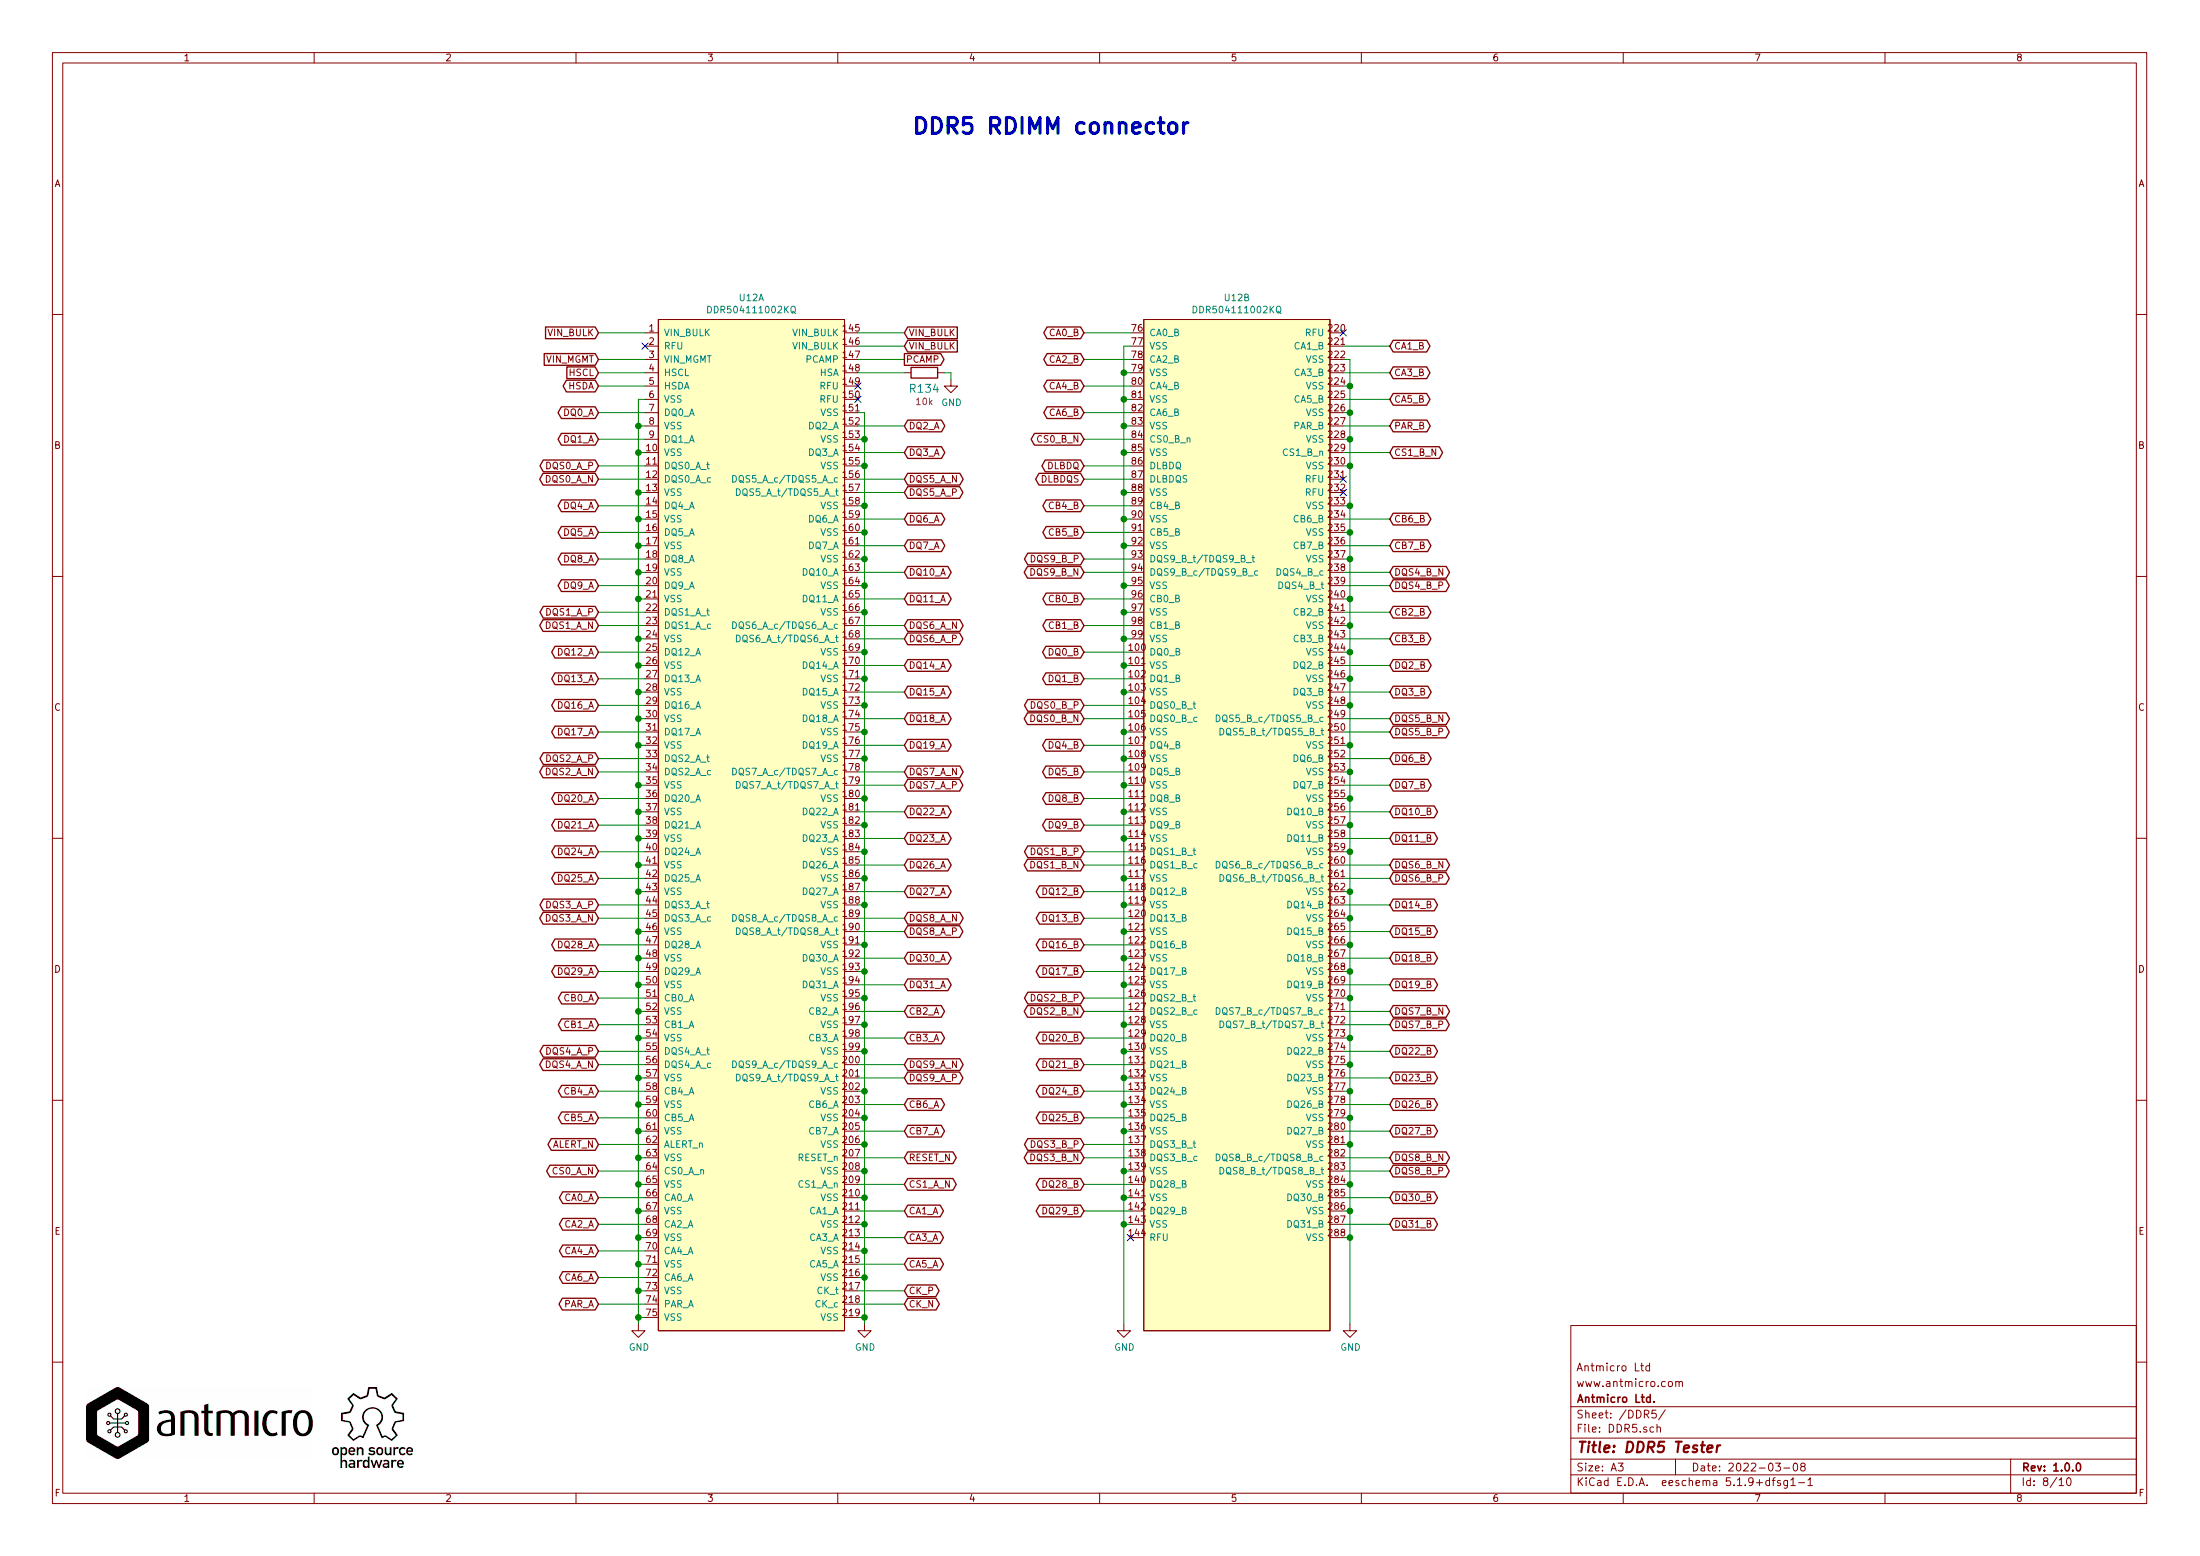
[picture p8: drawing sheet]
EESchema Schematic File Version 4
EELAYER 30 0
EELAYER END
$Descr A3 16535 11693
encoding utf-8
Sheet 8 10
Title "DDR5 Tester"
Date "2022-03-08"
Rev "1.0.0"
Comp "Antmicro Ltd."
Comment1 "www.antmicro.com"
Comment2 "Antmicro Ltd"
Comment3 ""
Comment4 ""
$EndDescr
Text Notes 6850 1025 0    118  ~ 24
DDR5 RDIMM connector
$Comp
L ddr5-testboard:DDR504111002KQ U12
U 1 1
P 5650 6300
F 0 "U12" H 5650 10365 50  0000 C CNN
F 1 "DDR504111002KQ" H 5650 10274 50  0000 C CNN
F 2 "ddr5-testboard-footprints:DDR504111002KQ" H 4975 13000 50  0001 C CNN
F 3 "https://www.amphenol-icc.com/ddr5-smt-ddr504111002kq.html" H 4975 13000 50  0001 C CNN
F 4 "Amphenol FCI" H 6250 14190 50  0001 C CNN "Manufaturer"
F 5 "DDR504111002KQ" H 6250 14099 50  0001 C CNN "MPN"
	1    5650 6300
	1    0    0    -1  
$EndComp
Wire Wire Line
	6450 3100 6500 3100
Wire Wire Line
	6500 3100 6500 3300
$Comp
L ddr5-testboard:GND #PWR?
U 1 1
P 6500 9950
AR Path="/5F96C515/623D1D7C" Ref="#PWR?"  Part="1" 
AR Path="/6001D167/623D1D7C" Ref="#PWR?"  Part="1" 
AR Path="/5FEA2994/623D1D7C" Ref="#PWR?"  Part="1" 
AR Path="/61827943/623D1D7C" Ref="#PWR0194"  Part="1" 
F 0 "#PWR0194" H 6500 9700 50  0001 C CNN
F 1 "GND" H 6505 9777 50  0000 C CNN
F 2 "" H 6500 9950 50  0001 C CNN
F 3 "" H 6500 9950 50  0001 C CNN
	1    6500 9950
	1    0    0    -1  
$EndComp
Wire Wire Line
	6450 9900 6500 9900
Connection ~ 6500 9900
Wire Wire Line
	6500 9900 6500 9950
Wire Wire Line
	6450 9600 6500 9600
Connection ~ 6500 9600
Wire Wire Line
	6500 9600 6500 9900
Wire Wire Line
	6450 9400 6500 9400
Wire Wire Line
	6450 9200 6500 9200
Connection ~ 6500 9400
Wire Wire Line
	6500 9400 6500 9600
Connection ~ 6500 9200
Wire Wire Line
	6500 9200 6500 9400
Wire Wire Line
	6450 9000 6500 9000
Wire Wire Line
	6450 8800 6500 8800
Wire Wire Line
	6450 8600 6500 8600
Wire Wire Line
	6450 8400 6500 8400
Wire Wire Line
	6450 7900 6500 7900
Wire Wire Line
	6450 7700 6500 7700
Wire Wire Line
	6450 8200 6500 8200
Wire Wire Line
	6450 7500 6500 7500
Wire Wire Line
	6450 7300 6500 7300
Wire Wire Line
	6450 7100 6500 7100
Wire Wire Line
	6450 6800 6500 6800
Wire Wire Line
	6450 6600 6500 6600
Wire Wire Line
	6450 6400 6500 6400
Wire Wire Line
	6450 6200 6500 6200
Wire Wire Line
	6450 6000 6500 6000
Wire Wire Line
	6450 5700 6500 5700
Wire Wire Line
	6450 5500 6500 5500
Wire Wire Line
	6450 5300 6500 5300
Wire Wire Line
	6450 5100 6500 5100
Wire Wire Line
	6450 4900 6500 4900
Wire Wire Line
	6450 4600 6500 4600
Wire Wire Line
	6450 4400 6500 4400
Wire Wire Line
	6450 4200 6500 4200
Wire Wire Line
	6450 4000 6500 4000
Wire Wire Line
	6450 3800 6500 3800
Wire Wire Line
	6450 3500 6500 3500
Wire Wire Line
	6450 3300 6500 3300
Connection ~ 6500 3300
Wire Wire Line
	6500 3300 6500 3500
Connection ~ 6500 3500
Wire Wire Line
	6500 3500 6500 3800
Connection ~ 6500 3800
Wire Wire Line
	6500 3800 6500 4000
Connection ~ 6500 4000
Wire Wire Line
	6500 4000 6500 4200
Connection ~ 6500 4200
Wire Wire Line
	6500 4200 6500 4400
Connection ~ 6500 4400
Wire Wire Line
	6500 4400 6500 4600
Connection ~ 6500 4600
Wire Wire Line
	6500 4600 6500 4900
Connection ~ 6500 4900
Wire Wire Line
	6500 4900 6500 5100
Connection ~ 6500 5100
Wire Wire Line
	6500 5100 6500 5300
Connection ~ 6500 5300
Wire Wire Line
	6500 5300 6500 5500
Connection ~ 6500 5500
Wire Wire Line
	6500 5500 6500 5700
Connection ~ 6500 5700
Wire Wire Line
	6500 5700 6500 6000
Connection ~ 6500 6000
Wire Wire Line
	6500 6000 6500 6200
Connection ~ 6500 6200
Wire Wire Line
	6500 6200 6500 6400
Connection ~ 6500 6400
Wire Wire Line
	6500 6400 6500 6600
Connection ~ 6500 6600
Wire Wire Line
	6500 6600 6500 6800
Connection ~ 6500 6800
Wire Wire Line
	6500 6800 6500 7100
Connection ~ 6500 7100
Wire Wire Line
	6500 7100 6500 7300
Connection ~ 6500 7300
Wire Wire Line
	6500 7300 6500 7500
Connection ~ 6500 7500
Wire Wire Line
	6500 7500 6500 7700
Connection ~ 6500 7700
Wire Wire Line
	6500 7700 6500 7900
Connection ~ 6500 7900
Wire Wire Line
	6500 7900 6500 8200
Connection ~ 6500 8200
Wire Wire Line
	6500 8200 6500 8400
Connection ~ 6500 8400
Wire Wire Line
	6500 8400 6500 8600
Connection ~ 6500 8600
Wire Wire Line
	6500 8600 6500 8800
Connection ~ 6500 8800
Wire Wire Line
	6500 8800 6500 9000
Connection ~ 6500 9000
Wire Wire Line
	6500 9000 6500 9200
Wire Wire Line
	4800 3400 4850 3400
Wire Wire Line
	4800 3200 4850 3200
Wire Wire Line
	4800 3000 4850 3000
Wire Wire Line
	4800 4500 4850 4500
Wire Wire Line
	4800 4300 4850 4300
Wire Wire Line
	4800 4100 4850 4100
Wire Wire Line
	4800 3900 4850 3900
Wire Wire Line
	4800 3700 4850 3700
Wire Wire Line
	4800 5600 4850 5600
Wire Wire Line
	4800 5400 4850 5400
Wire Wire Line
	4800 5200 4850 5200
Wire Wire Line
	4800 5000 4850 5000
Wire Wire Line
	4800 4800 4850 4800
Wire Wire Line
	4800 6700 4850 6700
Wire Wire Line
	4800 6500 4850 6500
Wire Wire Line
	4800 6300 4850 6300
Wire Wire Line
	4800 6100 4850 6100
Wire Wire Line
	4800 5900 4850 5900
Wire Wire Line
	4800 7800 4850 7800
Wire Wire Line
	4800 7600 4850 7600
Wire Wire Line
	4800 7400 4850 7400
Wire Wire Line
	4800 7200 4850 7200
Wire Wire Line
	4800 7000 4850 7000
Wire Wire Line
	4800 8900 4850 8900
Wire Wire Line
	4800 8700 4850 8700
Wire Wire Line
	4800 8500 4850 8500
Wire Wire Line
	4800 8300 4850 8300
Wire Wire Line
	4800 8100 4850 8100
Wire Wire Line
	4800 9900 4850 9900
Wire Wire Line
	4800 9700 4850 9700
Wire Wire Line
	4800 9500 4850 9500
Wire Wire Line
	4800 9300 4850 9300
Wire Wire Line
	4800 9100 4850 9100
Wire Wire Line
	4800 3000 4800 3200
Connection ~ 4800 3200
Wire Wire Line
	4800 3200 4800 3400
Connection ~ 4800 3400
Wire Wire Line
	4800 3400 4800 3700
Connection ~ 4800 3700
Wire Wire Line
	4800 3700 4800 3900
Connection ~ 4800 3900
Wire Wire Line
	4800 3900 4800 4100
Connection ~ 4800 4100
Wire Wire Line
	4800 4100 4800 4300
Connection ~ 4800 4300
Wire Wire Line
	4800 4300 4800 4500
Connection ~ 4800 4500
Wire Wire Line
	4800 4500 4800 4800
Connection ~ 4800 4800
Wire Wire Line
	4800 4800 4800 5000
Connection ~ 4800 5000
Wire Wire Line
	4800 5000 4800 5200
Connection ~ 4800 5200
Wire Wire Line
	4800 5200 4800 5400
Connection ~ 4800 5400
Wire Wire Line
	4800 5400 4800 5600
Connection ~ 4800 5600
Wire Wire Line
	4800 5600 4800 5900
Connection ~ 4800 5900
Wire Wire Line
	4800 5900 4800 6100
Connection ~ 4800 6100
Wire Wire Line
	4800 6100 4800 6300
Connection ~ 4800 6300
Wire Wire Line
	4800 6300 4800 6500
Connection ~ 4800 6500
Wire Wire Line
	4800 6500 4800 6700
Connection ~ 4800 6700
Wire Wire Line
	4800 6700 4800 7000
Connection ~ 4800 7000
Wire Wire Line
	4800 7000 4800 7200
Connection ~ 4800 7200
Wire Wire Line
	4800 7200 4800 7400
Connection ~ 4800 7400
Wire Wire Line
	4800 7400 4800 7600
Connection ~ 4800 7600
Wire Wire Line
	4800 7600 4800 7800
Connection ~ 4800 7800
Wire Wire Line
	4800 7800 4800 8100
Connection ~ 4800 8100
Wire Wire Line
	4800 8100 4800 8300
Connection ~ 4800 8300
Wire Wire Line
	4800 8300 4800 8500
Connection ~ 4800 8500
Wire Wire Line
	4800 8500 4800 8700
Connection ~ 4800 8700
Wire Wire Line
	4800 8700 4800 8900
Connection ~ 4800 8900
Wire Wire Line
	4800 8900 4800 9100
Connection ~ 4800 9100
Wire Wire Line
	4800 9100 4800 9300
Connection ~ 4800 9300
Wire Wire Line
	4800 9300 4800 9500
Connection ~ 4800 9500
Wire Wire Line
	4800 9500 4800 9700
Connection ~ 4800 9700
Wire Wire Line
	4800 9700 4800 9900
Connection ~ 4800 9900
Wire Wire Line
	4800 9900 4800 9950
$Comp
L ddr5-testboard:GND #PWR?
U 1 1
P 4800 9950
AR Path="/5F96C515/62482A43" Ref="#PWR?"  Part="1" 
AR Path="/6001D167/62482A43" Ref="#PWR?"  Part="1" 
AR Path="/5FEA2994/62482A43" Ref="#PWR?"  Part="1" 
AR Path="/61827943/62482A43" Ref="#PWR0193"  Part="1" 
F 0 "#PWR0193" H 4800 9700 50  0001 C CNN
F 1 "GND" H 4805 9777 50  0000 C CNN
F 2 "" H 4800 9950 50  0001 C CNN
F 3 "" H 4800 9950 50  0001 C CNN
	1    4800 9950
	1    0    0    -1  
$EndComp
Wire Wire Line
	8500 2600 8450 2600
Wire Wire Line
	8500 2800 8450 2800
Wire Wire Line
	8500 3000 8450 3000
Wire Wire Line
	8500 3200 8450 3200
Wire Wire Line
	8500 3400 8450 3400
Wire Wire Line
	8500 3700 8450 3700
Wire Wire Line
	8500 3900 8450 3900
Wire Wire Line
	8500 4100 8450 4100
Wire Wire Line
	8500 4400 8450 4400
Wire Wire Line
	8500 4600 8450 4600
Wire Wire Line
	8500 4800 8450 4800
Wire Wire Line
	8500 5000 8450 5000
Wire Wire Line
	8500 5200 8450 5200
Wire Wire Line
	8500 5500 8450 5500
Wire Wire Line
	8500 5700 8450 5700
Wire Wire Line
	8500 5900 8450 5900
Wire Wire Line
	8500 6100 8450 6100
Wire Wire Line
	8500 6300 8450 6300
Wire Wire Line
	8500 6600 8450 6600
Wire Wire Line
	8500 6800 8450 6800
Wire Wire Line
	8500 7000 8450 7000
Wire Wire Line
	8500 7200 8450 7200
Wire Wire Line
	8500 7700 8450 7700
Wire Wire Line
	8500 7900 8450 7900
Wire Wire Line
	8500 8100 8450 8100
Wire Wire Line
	8500 8300 8450 8300
Wire Wire Line
	8500 8500 8450 8500
Wire Wire Line
	8500 8800 8450 8800
Wire Wire Line
	8500 9000 8450 9000
Wire Wire Line
	8500 7400 8450 7400
Wire Wire Line
	10100 2700 10150 2700
Wire Wire Line
	10100 2900 10150 2900
Wire Wire Line
	10100 3100 10150 3100
Wire Wire Line
	10100 3300 10150 3300
Wire Wire Line
	10100 3500 10150 3500
Wire Wire Line
	10100 3800 10150 3800
Wire Wire Line
	10100 4000 10150 4000
Wire Wire Line
	10100 4200 10150 4200
Wire Wire Line
	10100 4500 10150 4500
Wire Wire Line
	10100 4700 10150 4700
Wire Wire Line
	10100 4900 10150 4900
Wire Wire Line
	10100 5100 10150 5100
Wire Wire Line
	10100 5300 10150 5300
Wire Wire Line
	10100 5600 10150 5600
Wire Wire Line
	10100 5800 10150 5800
Wire Wire Line
	10100 6000 10150 6000
Wire Wire Line
	10100 6200 10150 6200
Wire Wire Line
	10100 6400 10150 6400
Wire Wire Line
	10100 6700 10150 6700
Wire Wire Line
	10100 6900 10150 6900
Wire Wire Line
	10100 7100 10150 7100
Wire Wire Line
	10100 7300 10150 7300
Wire Wire Line
	10100 7500 10150 7500
Wire Wire Line
	10100 7800 10150 7800
Wire Wire Line
	10100 8000 10150 8000
Wire Wire Line
	10100 8200 10150 8200
Wire Wire Line
	10100 8400 10150 8400
Wire Wire Line
	10100 8600 10150 8600
Wire Wire Line
	10100 8900 10150 8900
Wire Wire Line
	10100 9100 10150 9100
Wire Wire Line
	10100 9300 10150 9300
Wire Wire Line
	10150 2700 10150 2900
Connection ~ 10150 2900
Wire Wire Line
	10150 2900 10150 3100
Connection ~ 10150 3100
Wire Wire Line
	10150 3100 10150 3300
Connection ~ 10150 3300
Wire Wire Line
	10150 3300 10150 3500
Connection ~ 10150 3500
Wire Wire Line
	10150 3500 10150 3800
Connection ~ 10150 3800
Wire Wire Line
	10150 3800 10150 4000
Connection ~ 10150 4000
Wire Wire Line
	10150 4000 10150 4200
Connection ~ 10150 4200
Wire Wire Line
	10150 4200 10150 4500
Connection ~ 10150 4500
Wire Wire Line
	10150 4500 10150 4700
Connection ~ 10150 4700
Wire Wire Line
	10150 4700 10150 4900
Connection ~ 10150 4900
Wire Wire Line
	10150 4900 10150 5100
Connection ~ 10150 5100
Wire Wire Line
	10150 5100 10150 5300
Connection ~ 10150 5300
Wire Wire Line
	10150 5300 10150 5600
Connection ~ 10150 5600
Wire Wire Line
	10150 5600 10150 5800
Connection ~ 10150 5800
Wire Wire Line
	10150 5800 10150 6000
Connection ~ 10150 6000
Wire Wire Line
	10150 6000 10150 6200
Connection ~ 10150 6200
Wire Wire Line
	10150 6200 10150 6400
Connection ~ 10150 6400
Wire Wire Line
	10150 6400 10150 6700
Connection ~ 10150 6700
Wire Wire Line
	10150 6700 10150 6900
Connection ~ 10150 6900
Wire Wire Line
	10150 6900 10150 7100
Connection ~ 10150 7100
Wire Wire Line
	10150 7100 10150 7300
Connection ~ 10150 7300
Wire Wire Line
	10150 7300 10150 7500
Connection ~ 10150 7500
Wire Wire Line
	10150 7500 10150 7800
Connection ~ 10150 7800
Wire Wire Line
	10150 7800 10150 8000
Connection ~ 10150 8000
Wire Wire Line
	10150 8000 10150 8200
Connection ~ 10150 8200
Wire Wire Line
	10150 8200 10150 8400
Connection ~ 10150 8400
Wire Wire Line
	10150 8400 10150 8600
Connection ~ 10150 8600
Wire Wire Line
	10150 8600 10150 8900
Connection ~ 10150 8900
Wire Wire Line
	10150 8900 10150 9100
Connection ~ 10150 9100
Wire Wire Line
	10150 9100 10150 9300
Connection ~ 10150 9300
Wire Wire Line
	10150 9300 10150 9950
$Comp
L ddr5-testboard:GND #PWR?
U 1 1
P 10150 9950
AR Path="/5F96C515/6263C76F" Ref="#PWR?"  Part="1" 
AR Path="/6001D167/6263C76F" Ref="#PWR?"  Part="1" 
AR Path="/5FEA2994/6263C76F" Ref="#PWR?"  Part="1" 
AR Path="/61827943/6263C76F" Ref="#PWR0196"  Part="1" 
F 0 "#PWR0196" H 10150 9700 50  0001 C CNN
F 1 "GND" H 10155 9777 50  0000 C CNN
F 2 "" H 10150 9950 50  0001 C CNN
F 3 "" H 10150 9950 50  0001 C CNN
	1    10150 9950
	1    0    0    -1  
$EndComp
$Comp
L ddr5-testboard:GND #PWR?
U 1 1
P 8450 9950
AR Path="/5F96C515/62649499" Ref="#PWR?"  Part="1" 
AR Path="/6001D167/62649499" Ref="#PWR?"  Part="1" 
AR Path="/5FEA2994/62649499" Ref="#PWR?"  Part="1" 
AR Path="/61827943/62649499" Ref="#PWR0195"  Part="1" 
F 0 "#PWR0195" H 8450 9700 50  0001 C CNN
F 1 "GND" H 8455 9777 50  0000 C CNN
F 2 "" H 8450 9950 50  0001 C CNN
F 3 "" H 8450 9950 50  0001 C CNN
	1    8450 9950
	1    0    0    -1  
$EndComp
Wire Wire Line
	8450 2600 8450 2800
Connection ~ 8450 2800
Wire Wire Line
	8450 2800 8450 3000
Connection ~ 8450 3000
Wire Wire Line
	8450 3000 8450 3200
Connection ~ 8450 3200
Wire Wire Line
	8450 3200 8450 3400
Connection ~ 8450 3400
Wire Wire Line
	8450 3400 8450 3700
Connection ~ 8450 3700
Wire Wire Line
	8450 3700 8450 3900
Connection ~ 8450 3900
Wire Wire Line
	8450 3900 8450 4100
Connection ~ 8450 4100
Wire Wire Line
	8450 4100 8450 4400
Connection ~ 8450 4400
Wire Wire Line
	8450 4400 8450 4600
Connection ~ 8450 4600
Wire Wire Line
	8450 4600 8450 4800
Connection ~ 8450 4800
Wire Wire Line
	8450 4800 8450 5000
Connection ~ 8450 5000
Wire Wire Line
	8450 5000 8450 5200
Connection ~ 8450 5200
Wire Wire Line
	8450 5200 8450 5500
Connection ~ 8450 5500
Wire Wire Line
	8450 5500 8450 5700
Connection ~ 8450 5700
Wire Wire Line
	8450 5700 8450 5900
Connection ~ 8450 5900
Wire Wire Line
	8450 5900 8450 6100
Connection ~ 8450 6100
Wire Wire Line
	8450 6100 8450 6300
Connection ~ 8450 6300
Wire Wire Line
	8450 6300 8450 6600
Connection ~ 8450 6600
Wire Wire Line
	8450 6600 8450 6800
Connection ~ 8450 6800
Wire Wire Line
	8450 6800 8450 7000
Connection ~ 8450 7000
Wire Wire Line
	8450 7000 8450 7200
Connection ~ 8450 7200
Wire Wire Line
	8450 7200 8450 7400
Connection ~ 8450 7400
Wire Wire Line
	8450 7400 8450 7700
Connection ~ 8450 7700
Wire Wire Line
	8450 7700 8450 7900
Connection ~ 8450 7900
Wire Wire Line
	8450 7900 8450 8100
Connection ~ 8450 8100
Wire Wire Line
	8450 8100 8450 8300
Connection ~ 8450 8300
Wire Wire Line
	8450 8300 8450 8500
Connection ~ 8450 8500
Wire Wire Line
	8450 8500 8450 8800
Connection ~ 8450 8800
Wire Wire Line
	8450 8800 8450 9000
Connection ~ 8450 9000
Wire Wire Line
	8450 9000 8450 9200
Wire Wire Line
	4850 3100 4500 3100
Wire Wire Line
	4850 3300 4500 3300
Wire Wire Line
	4850 3500 4500 3500
Wire Wire Line
	4850 3600 4500 3600
Wire Wire Line
	4850 3800 4500 3800
Wire Wire Line
	4850 4000 4500 4000
Wire Wire Line
	4850 4200 4500 4200
Wire Wire Line
	4850 4400 4500 4400
Wire Wire Line
	4850 4900 4500 4900
Wire Wire Line
	4850 5100 4500 5100
Wire Wire Line
	4850 5300 4500 5300
Wire Wire Line
	4850 5500 4500 5500
Wire Wire Line
	4850 6000 4500 6000
Wire Wire Line
	4850 6200 4500 6200
Wire Wire Line
	4850 6400 4500 6400
Wire Wire Line
	4850 6600 4500 6600
Wire Wire Line
	4850 7100 4500 7100
Wire Wire Line
	4850 7300 4500 7300
Wire Wire Line
	4850 7500 4500 7500
Wire Wire Line
	4850 7700 4500 7700
Wire Wire Line
	4850 8200 4500 8200
Wire Wire Line
	4850 8400 4500 8400
Wire Wire Line
	4850 8600 4500 8600
Wire Wire Line
	4850 8800 4500 8800
Wire Wire Line
	4850 9000 4500 9000
Wire Wire Line
	4850 9200 4500 9200
Wire Wire Line
	4850 9400 4500 9400
Wire Wire Line
	4850 9600 4500 9600
Wire Wire Line
	4850 9800 4500 9800
Wire Wire Line
	6800 3200 6450 3200
Wire Wire Line
	6800 3400 6450 3400
Wire Wire Line
	6800 3900 6450 3900
Wire Wire Line
	6800 4100 6450 4100
Wire Wire Line
	6800 4300 6450 4300
Wire Wire Line
	6800 4500 6450 4500
Wire Wire Line
	6800 5000 6450 5000
Wire Wire Line
	6800 5200 6450 5200
Wire Wire Line
	6800 5400 6450 5400
Wire Wire Line
	6800 5600 6450 5600
Wire Wire Line
	6800 6100 6450 6100
Wire Wire Line
	6800 6300 6450 6300
Wire Wire Line
	6800 6500 6450 6500
Wire Wire Line
	6800 6700 6450 6700
Wire Wire Line
	6800 7200 6450 7200
Wire Wire Line
	6800 7400 6450 7400
Wire Wire Line
	6800 7600 6450 7600
Wire Wire Line
	6800 7800 6450 7800
Wire Wire Line
	6800 8300 6450 8300
Wire Wire Line
	6800 8500 6450 8500
Wire Wire Line
	6800 8700 6450 8700
Wire Wire Line
	6800 8900 6450 8900
Wire Wire Line
	6800 9100 6450 9100
Wire Wire Line
	6800 9300 6450 9300
Wire Wire Line
	6800 9500 6450 9500
Wire Wire Line
	4850 4600 4500 4600
Wire Wire Line
	4850 4700 4500 4700
Wire Wire Line
	4850 5700 4500 5700
Wire Wire Line
	4850 5800 4500 5800
Wire Wire Line
	4850 6800 4500 6800
Wire Wire Line
	4850 6900 4500 6900
Wire Wire Line
	4850 7900 4500 7900
Wire Wire Line
	4850 8000 4500 8000
Wire Wire Line
	6800 9700 6450 9700
Wire Wire Line
	6800 9800 6450 9800
Wire Wire Line
	6800 8000 6450 8000
Wire Wire Line
	6800 8100 6450 8100
Wire Wire Line
	6800 6900 6450 6900
Wire Wire Line
	6800 7000 6450 7000
Wire Wire Line
	6800 5800 6450 5800
Wire Wire Line
	6800 5900 6450 5900
Wire Wire Line
	6800 4700 6450 4700
Wire Wire Line
	6800 4800 6450 4800
Wire Wire Line
	6800 3600 6450 3600
Wire Wire Line
	6800 3700 6450 3700
Wire Wire Line
	8500 3500 8150 3500
Wire Wire Line
	8500 3600 8150 3600
Wire Wire Line
	8500 4200 8150 4200
Wire Wire Line
	8500 4300 8150 4300
Wire Wire Line
	8500 5300 8150 5300
Wire Wire Line
	8500 5400 8150 5400
Wire Wire Line
	8500 6400 8150 6400
Wire Wire Line
	8500 6500 8150 6500
Wire Wire Line
	8500 7500 8150 7500
Wire Wire Line
	8500 7600 8150 7600
Wire Wire Line
	8500 8600 8150 8600
Wire Wire Line
	8500 8700 8150 8700
Wire Wire Line
	10450 8700 10100 8700
Wire Wire Line
	10450 8800 10100 8800
Wire Wire Line
	10450 7600 10100 7600
Wire Wire Line
	10450 7700 10100 7700
Wire Wire Line
	10450 6500 10100 6500
Wire Wire Line
	10450 6600 10100 6600
Wire Wire Line
	10450 5400 10100 5400
Wire Wire Line
	10450 5500 10100 5500
Wire Wire Line
	10450 4300 10100 4300
Wire Wire Line
	10450 4400 10100 4400
Wire Wire Line
	8500 2700 8150 2700
Wire Wire Line
	8500 2900 8150 2900
Wire Wire Line
	8500 3100 8150 3100
Wire Wire Line
	8500 3300 8150 3300
Wire Wire Line
	8500 4500 8150 4500
Wire Wire Line
	8500 4700 8150 4700
Wire Wire Line
	8500 4900 8150 4900
Wire Wire Line
	8500 5100 8150 5100
Wire Wire Line
	8500 5600 8150 5600
Wire Wire Line
	8500 5800 8150 5800
Wire Wire Line
	8500 6000 8150 6000
Wire Wire Line
	8500 6200 8150 6200
Wire Wire Line
	8500 6700 8150 6700
Wire Wire Line
	8500 6900 8150 6900
Wire Wire Line
	8500 7100 8150 7100
Wire Wire Line
	8500 7300 8150 7300
Wire Wire Line
	8500 7800 8150 7800
Wire Wire Line
	8500 8000 8150 8000
Wire Wire Line
	8500 8200 8150 8200
Wire Wire Line
	8500 8400 8150 8400
Wire Wire Line
	8500 8900 8150 8900
Wire Wire Line
	8500 9100 8150 9100
Wire Wire Line
	10450 9200 10100 9200
Wire Wire Line
	8500 9200 8450 9200
Connection ~ 8450 9200
Wire Wire Line
	8450 9200 8450 9950
Wire Wire Line
	10450 2600 10100 2600
Wire Wire Line
	10450 2800 10100 2800
Wire Wire Line
	10450 3000 10100 3000
Wire Wire Line
	10450 3200 10100 3200
Wire Wire Line
	8500 2500 8150 2500
Wire Wire Line
	8500 3800 8150 3800
Wire Wire Line
	8500 4000 8150 4000
Wire Wire Line
	10450 3400 10100 3400
Wire Wire Line
	10450 3900 10100 3900
Wire Wire Line
	10450 4100 10100 4100
NoConn ~ 10100 2500
NoConn ~ 10100 3600
NoConn ~ 10100 3700
NoConn ~ 4850 2600
NoConn ~ 6450 2900
NoConn ~ 6450 3000
$Comp
L ddr5-testboard:DDR504111002KQ U12
U 2 1
P 9300 6300
F 0 "U12" H 9300 10365 50  0000 C CNN
F 1 "DDR504111002KQ" H 9300 10274 50  0000 C CNN
F 2 "ddr5-testboard-footprints:DDR504111002KQ" H 8625 13000 50  0001 C CNN
F 3 "https://www.amphenol-icc.com/ddr5-smt-ddr504111002kq.html" H 8625 13000 50  0001 C CNN
F 4 "Amphenol FCI" H 9900 14190 50  0001 C CNN "Manufaturer"
F 5 "DDR504111002KQ" H 9900 14099 50  0001 C CNN "MPN"
	2    9300 6300
	1    0    0    -1  
$EndComp
NoConn ~ 8500 9300
Wire Wire Line
	10450 4600 10100 4600
Wire Wire Line
	10450 4800 10100 4800
Wire Wire Line
	10450 5000 10100 5000
Wire Wire Line
	10450 5200 10100 5200
Wire Wire Line
	10450 5700 10100 5700
Wire Wire Line
	10450 5900 10100 5900
Wire Wire Line
	10450 6100 10100 6100
Wire Wire Line
	10450 6300 10100 6300
Wire Wire Line
	10450 6800 10100 6800
Wire Wire Line
	10450 7000 10100 7000
Wire Wire Line
	10450 7200 10100 7200
Wire Wire Line
	10450 7400 10100 7400
Wire Wire Line
	10450 7900 10100 7900
Wire Wire Line
	10450 8100 10100 8100
Wire Wire Line
	10450 8300 10100 8300
Wire Wire Line
	10450 8500 10100 8500
Wire Wire Line
	10450 9000 10100 9000
Wire Wire Line
	6800 2700 6450 2700
Wire Wire Line
	6800 2800 6450 2800
Wire Wire Line
	6800 2500 6450 2500
Wire Wire Line
	6800 2600 6450 2600
Wire Wire Line
	4850 2500 4500 2500
Wire Wire Line
	4850 2700 4500 2700
Wire Wire Line
	4850 2800 4500 2800
Wire Wire Line
	4850 2900 4500 2900
Text GLabel 4500 3100 0    50   BiDi ~ 0
DQ0_A
Text GLabel 4500 3300 0    50   BiDi ~ 0
DQ1_A
Text GLabel 4500 3500 0    50   BiDi ~ 0
DQS0_A_P
Text GLabel 4500 3600 0    50   BiDi ~ 0
DQS0_A_N
Text GLabel 4500 4000 0    50   BiDi ~ 0
DQ5_A
Text GLabel 4500 4200 0    50   BiDi ~ 0
DQ8_A
Text GLabel 4500 4400 0    50   BiDi ~ 0
DQ9_A
Text GLabel 4500 4600 0    50   BiDi ~ 0
DQS1_A_P
Text GLabel 4500 4700 0    50   BiDi ~ 0
DQS1_A_N
Text GLabel 4500 4900 0    50   BiDi ~ 0
DQ12_A
Text GLabel 4500 5100 0    50   BiDi ~ 0
DQ13_A
Text GLabel 4500 5300 0    50   BiDi ~ 0
DQ16_A
Text GLabel 4500 5500 0    50   BiDi ~ 0
DQ17_A
Text GLabel 4500 5700 0    50   BiDi ~ 0
DQS2_A_P
Text GLabel 4500 5800 0    50   BiDi ~ 0
DQS2_A_N
Text GLabel 4500 6000 0    50   BiDi ~ 0
DQ20_A
Text GLabel 4500 6200 0    50   BiDi ~ 0
DQ21_A
Text GLabel 4500 6400 0    50   BiDi ~ 0
DQ24_A
Text GLabel 4500 6600 0    50   BiDi ~ 0
DQ25_A
Text GLabel 4500 6800 0    50   BiDi ~ 0
DQS3_A_P
Text GLabel 4500 6900 0    50   BiDi ~ 0
DQS3_A_N
Text GLabel 4500 7100 0    50   BiDi ~ 0
DQ28_A
Text GLabel 4500 7300 0    50   BiDi ~ 0
DQ29_A
Text GLabel 4500 7500 0    50   BiDi ~ 0
CB0_A
Text GLabel 4500 7700 0    50   BiDi ~ 0
CB1_A
Text GLabel 4500 8000 0    50   BiDi ~ 0
DQS4_A_N
Text GLabel 4500 8200 0    50   BiDi ~ 0
CB4_A
Text GLabel 4500 8400 0    50   BiDi ~ 0
CB5_A
Text GLabel 4500 8600 0    50   BiDi ~ 0
ALERT_N
Text GLabel 4500 8800 0    50   BiDi ~ 0
CS0_A_N
Text GLabel 4500 9800 0    50   BiDi ~ 0
PAR_A
Text GLabel 4500 9000 0    50   BiDi ~ 0
CA0_A
Text GLabel 4500 9200 0    50   BiDi ~ 0
CA2_A
Text GLabel 4500 9400 0    50   BiDi ~ 0
CA4_A
Text GLabel 4500 9600 0    50   BiDi ~ 0
CA6_A
Text GLabel 6800 8300 2    50   BiDi ~ 0
CB6_A
Text GLabel 6800 8500 2    50   BiDi ~ 0
CB7_A
Text GLabel 6800 8700 2    50   BiDi ~ 0
RESET_N
Text GLabel 6800 8900 2    50   BiDi ~ 0
CS1_A_N
Text GLabel 6800 9800 2    50   BiDi ~ 0
CK_N
Text GLabel 6800 9100 2    50   BiDi ~ 0
CA1_A
Text GLabel 6800 9300 2    50   BiDi ~ 0
CA3_A
Text GLabel 6800 9500 2    50   BiDi ~ 0
CA5_A
Text GLabel 6800 9700 2    50   BiDi ~ 0
CK_P
Text GLabel 6800 7200 2    50   BiDi ~ 0
DQ30_A
Text GLabel 6800 8100 2    50   BiDi ~ 0
DQS9_A_P
Text GLabel 6800 7400 2    50   BiDi ~ 0
DQ31_A
Text GLabel 6800 7600 2    50   BiDi ~ 0
CB2_A
Text GLabel 6800 7800 2    50   BiDi ~ 0
CB3_A
Text GLabel 6800 8000 2    50   BiDi ~ 0
DQS9_A_N
Text GLabel 6800 6100 2    50   BiDi ~ 0
DQ22_A
Text GLabel 6800 7000 2    50   BiDi ~ 0
DQS8_A_P
Text GLabel 6800 6300 2    50   BiDi ~ 0
DQ23_A
Text GLabel 6800 6500 2    50   BiDi ~ 0
DQ26_A
Text GLabel 6800 6700 2    50   BiDi ~ 0
DQ27_A
Text GLabel 6800 6900 2    50   BiDi ~ 0
DQS8_A_N
Text GLabel 6800 5000 2    50   BiDi ~ 0
DQ14_A
Text GLabel 6800 5900 2    50   BiDi ~ 0
DQS7_A_P
Text GLabel 6800 5200 2    50   BiDi ~ 0
DQ15_A
Text GLabel 6800 5400 2    50   BiDi ~ 0
DQ18_A
Text GLabel 6800 5600 2    50   BiDi ~ 0
DQ19_A
Text GLabel 6800 5800 2    50   BiDi ~ 0
DQS7_A_N
Text GLabel 6800 3900 2    50   BiDi ~ 0
DQ6_A
Text GLabel 6800 4800 2    50   BiDi ~ 0
DQS6_A_P
Text GLabel 6800 4100 2    50   BiDi ~ 0
DQ7_A
Text GLabel 6800 4300 2    50   BiDi ~ 0
DQ10_A
Text GLabel 6800 4500 2    50   BiDi ~ 0
DQ11_A
Text GLabel 6800 4700 2    50   BiDi ~ 0
DQS6_A_N
Text GLabel 6800 3700 2    50   BiDi ~ 0
DQS5_A_P
Text GLabel 6800 2700 2    50   Output ~ 0
PCAMP
Text GLabel 6800 3200 2    50   BiDi ~ 0
DQ2_A
Text GLabel 6800 3400 2    50   BiDi ~ 0
DQ3_A
Text GLabel 6800 3600 2    50   BiDi ~ 0
DQS5_A_N
Text GLabel 4500 2800 0    50   Input ~ 0
HSCL
Text GLabel 4500 2900 0    50   BiDi ~ 0
HSDA
Text GLabel 4500 2500 0    50   Input ~ 0
VIN_BULK
Text GLabel 4500 2700 0    50   Input ~ 0
VIN_MGMT
Text GLabel 6800 2500 2    50   Input ~ 0
VIN_BULK
Text GLabel 6800 2600 2    50   Input ~ 0
VIN_BULK
Text GLabel 8150 3300 0    50   BiDi ~ 0
CS0_B_N
Text GLabel 8150 3800 0    50   BiDi ~ 0
CB4_B
Text GLabel 8150 4000 0    50   BiDi ~ 0
CB5_B
Text GLabel 8150 4200 0    50   BiDi ~ 0
DQS9_B_P
Text GLabel 8150 4300 0    50   BiDi ~ 0
DQS9_B_N
Text GLabel 8150 4500 0    50   BiDi ~ 0
CB0_B
Text GLabel 8150 4700 0    50   BiDi ~ 0
CB1_B
Text GLabel 10450 3400 2    50   BiDi ~ 0
CS1_B_N
Text GLabel 4500 3800 0    50   BiDi ~ 0
DQ4_A
Text GLabel 10450 3900 2    50   BiDi ~ 0
CB6_B
Text GLabel 10450 4100 2    50   BiDi ~ 0
CB7_B
Text GLabel 10450 3200 2    50   BiDi ~ 0
PAR_B
Text GLabel 10450 2600 2    50   BiDi ~ 0
CA1_B
Text GLabel 10450 2800 2    50   BiDi ~ 0
CA3_B
Text GLabel 10450 3000 2    50   BiDi ~ 0
CA5_B
Text GLabel 8150 3100 0    50   BiDi ~ 0
CA6_B
Text GLabel 8150 2900 0    50   BiDi ~ 0
CA4_B
Text GLabel 8150 2700 0    50   BiDi ~ 0
CA2_B
Text GLabel 8150 2500 0    50   BiDi ~ 0
CA0_B
Text GLabel 8150 3500 0    50   BiDi ~ 0
DLBDQ
Text GLabel 8150 3600 0    50   BiDi ~ 0
DLBDQS
Text GLabel 10450 9000 2    50   BiDi ~ 0
DQ30_B
Text GLabel 10450 9200 2    50   BiDi ~ 0
DQ31_B
Text GLabel 10450 7900 2    50   BiDi ~ 0
DQ22_B
Text GLabel 10450 8800 2    50   BiDi ~ 0
DQS8_B_P
Text GLabel 10450 8100 2    50   BiDi ~ 0
DQ23_B
Text GLabel 10450 8300 2    50   BiDi ~ 0
DQ26_B
Text GLabel 10450 8500 2    50   BiDi ~ 0
DQ27_B
Text GLabel 10450 8700 2    50   BiDi ~ 0
DQS8_B_N
Text GLabel 10450 6800 2    50   BiDi ~ 0
DQ14_B
Text GLabel 10450 7700 2    50   BiDi ~ 0
DQS7_B_P
Text GLabel 10450 7000 2    50   BiDi ~ 0
DQ15_B
Text GLabel 10450 7200 2    50   BiDi ~ 0
DQ18_B
Text GLabel 10450 7400 2    50   BiDi ~ 0
DQ19_B
Text GLabel 10450 7600 2    50   BiDi ~ 0
DQS7_B_N
Text GLabel 10450 5700 2    50   BiDi ~ 0
DQ6_B
Text GLabel 10450 6600 2    50   BiDi ~ 0
DQS6_B_P
Text GLabel 10450 5900 2    50   BiDi ~ 0
DQ7_B
Text GLabel 10450 6100 2    50   BiDi ~ 0
DQ10_B
Text GLabel 10450 6300 2    50   BiDi ~ 0
DQ11_B
Text GLabel 10450 6500 2    50   BiDi ~ 0
DQS6_B_N
Text GLabel 10450 5500 2    50   BiDi ~ 0
DQS5_B_P
Text GLabel 10450 5000 2    50   BiDi ~ 0
DQ2_B
Text GLabel 10450 5200 2    50   BiDi ~ 0
DQ3_B
Text GLabel 10450 5400 2    50   BiDi ~ 0
DQS5_B_N
Text GLabel 10450 4800 2    50   BiDi ~ 0
CB3_B
Text GLabel 10450 4600 2    50   BiDi ~ 0
CB2_B
Text GLabel 10450 4300 2    50   BiDi ~ 0
DQS4_B_N
Text GLabel 10450 4400 2    50   BiDi ~ 0
DQS4_B_P
Text GLabel 8150 4900 0    50   BiDi ~ 0
DQ0_B
Text GLabel 8150 5100 0    50   BiDi ~ 0
DQ1_B
Text GLabel 8150 5300 0    50   BiDi ~ 0
DQS0_B_P
Text GLabel 8150 5400 0    50   BiDi ~ 0
DQS0_B_N
Text GLabel 8150 5800 0    50   BiDi ~ 0
DQ5_B
Text GLabel 8150 6000 0    50   BiDi ~ 0
DQ8_B
Text GLabel 8150 6200 0    50   BiDi ~ 0
DQ9_B
Text GLabel 8150 6400 0    50   BiDi ~ 0
DQS1_B_P
Text GLabel 8150 6500 0    50   BiDi ~ 0
DQS1_B_N
Text GLabel 8150 6700 0    50   BiDi ~ 0
DQ12_B
Text GLabel 8150 6900 0    50   BiDi ~ 0
DQ13_B
Text GLabel 8150 7100 0    50   BiDi ~ 0
DQ16_B
Text GLabel 8150 7300 0    50   BiDi ~ 0
DQ17_B
Text GLabel 8150 7500 0    50   BiDi ~ 0
DQS2_B_P
Text GLabel 8150 7600 0    50   BiDi ~ 0
DQS2_B_N
Text GLabel 8150 7800 0    50   BiDi ~ 0
DQ20_B
Text GLabel 8150 8000 0    50   BiDi ~ 0
DQ21_B
Text GLabel 8150 8200 0    50   BiDi ~ 0
DQ24_B
Text GLabel 8150 8400 0    50   BiDi ~ 0
DQ25_B
Text GLabel 8150 8600 0    50   BiDi ~ 0
DQS3_B_P
Text GLabel 8150 8700 0    50   BiDi ~ 0
DQS3_B_N
Text GLabel 8150 8900 0    50   BiDi ~ 0
DQ28_B
Text GLabel 8150 9100 0    50   BiDi ~ 0
DQ29_B
Text GLabel 8150 5600 0    50   BiDi ~ 0
DQ4_B
Text GLabel 4500 7900 0    50   BiDi ~ 0
DQS4_A_P
$Comp
L ddr5-testboard:R_10k_0402 R134
U 1 1
P 6950 2800
F 0 "R134" H 6950 2923 60  0000 C CNN
F 1 "R_10k_0402" H 6950 2650 60  0001 C CNN
F 2 "ddr5-testboard-footprints:0402-res" H 7150 3000 60  0001 L CNN
F 3 "" H 6950 2800 50  0001 C CNN
F 4 "VISHAY" H 7150 3200 60  0001 L CNN "Manufacturer"
F 5 "CRCW040210K0FKEDHP" H 7150 3100 60  0001 L CNN "MPN"
F 6 "10k" H 6950 3021 50  0000 C CNN "Val"
	1    6950 2800
	-1   0    0    1   
$EndComp
$Comp
L ddr5-testboard:GND #PWR?
U 1 1
P 7150 2850
AR Path="/5F96C515/65711B5E" Ref="#PWR?"  Part="1" 
AR Path="/6001D167/65711B5E" Ref="#PWR?"  Part="1" 
AR Path="/5FEA2994/65711B5E" Ref="#PWR?"  Part="1" 
AR Path="/61827943/65711B5E" Ref="#PWR0217"  Part="1" 
F 0 "#PWR0217" H 7150 2600 50  0001 C CNN
F 1 "GND" H 7155 2677 50  0000 C CNN
F 2 "" H 7150 2850 50  0001 C CNN
F 3 "" H 7150 2850 50  0001 C CNN
	1    7150 2850
	1    0    0    -1  
$EndComp
Wire Wire Line
	7100 2800 7150 2800
Wire Wire Line
	7150 2800 7150 2850
$EndSCHEMATC
